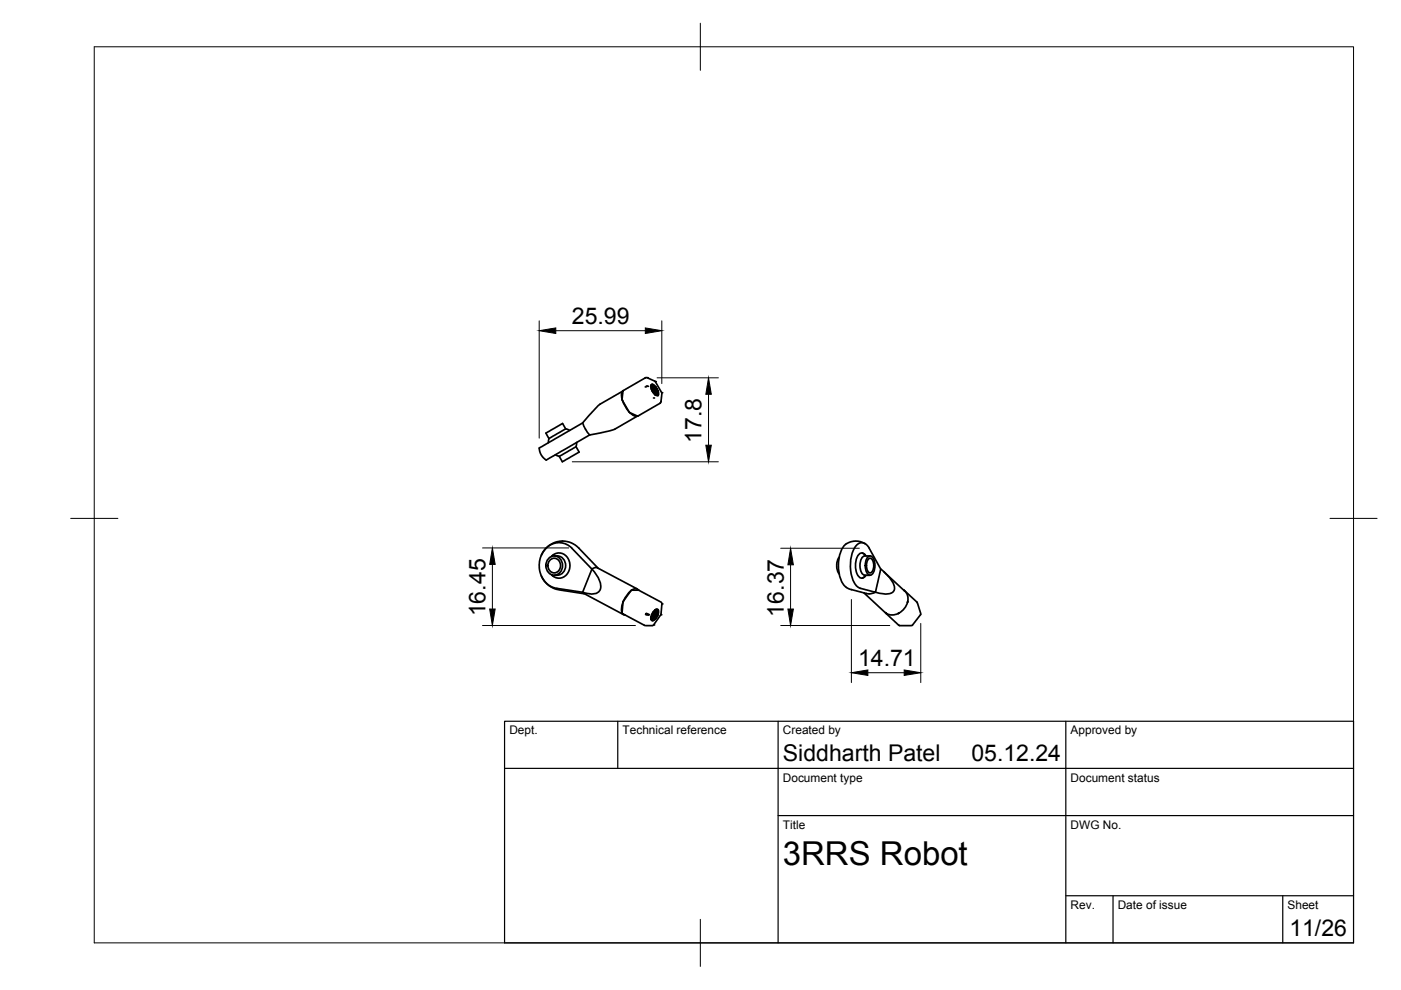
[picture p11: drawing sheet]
<svg xmlns="http://www.w3.org/2000/svg" width="297mm" height="210mm" viewBox="0 0 297 210" stroke-linecap="round" stroke-linejoin="round" font-family="sans-serif">
<!-- layer: Visible -->
<g fill="none" stroke="#000" stroke-width=".36">
<path d="M116.4 93l-.1 .9M117.7 96.4l.9 .4M118.6 96.8l3.5-2.1 .7 1.2-3.6 2zM119.9 90.9l-3.5 2.1M119.9 90.9l-.6-1.1-.3 .2-3.3 1.8 .7 1.2M119.9 90.9l.9 .4M122.3 93.8l-.2 .9M123.5 89.7l-9.1 5.3a2.9 2.9 0 0 0 1.4 2.5l9.2-5.3M131.9 84.6v.1M131.9 84.7a6.9 6.9 0 0 0 1.5 2.6M131.9 84.9h.1M132 84.9l1.5 2.6"/>
<path d="M132.1 82.9a1.55 1.55 0 0 0-.2 1.7M132.1 82.9l-5 2.9-3.6 3.9M132.1 82.9h.1M132.1 82.9l-.2 1.7M132.1 82.8v.1M133.5 87.5h.1M133.5 87.5l1.6 .7M133.5 87.5l.4 .3a1.3 1.3 0 0 0 1.2 .4M135.1 88.2l-5 2.9-5.1 1.1-.9-1.2-.6-1.3M135.1 88.2h.1M136.8 80.1h.1M136.8 80.1h.4l1.7 .7 1.4 2.5-.2 1.9-.2 .3"/>
<path d="M136.8 80.1l-4.7 2.7M138 81.8a3.1 3.1 0 0 1 .9 1.9M138 82.2l.6 1.2M138 81.7l.2 .9 .7 1.1a2.24 2.24 0 0 0-.9-1.9M138 81.7a2.27 2.27 0 0 1 1 2M138 81.7l.4-.2 .6 .4M138.1 82.5l.4 .7M138.1 81.9l.8 1.4M138.1 81.5a1.82 1.82 0 0 1 1.1 2.2M138.2 82.6l.2 .5M138.3 81.5a3.3 3.3 0 0 1 1 2M138.5 81.7l.8 1.4"/>
<path d="M139 82l.2 .2a1.59 1.59 0 0 1 .3 1.7l-.6-.2a.47 .47 0 0 0 .6-.2 .47 .47 0 0 0-.1-.6zM139.9 85.5l-4.7 2.7M139.9 85.5h.1M114.8 117.7a4.8 4.8 0 0 1 7.9-1.5l4.1 4.3M116.3 118.5a1.81 1.81 0 0 1 2.3-.3 1.81 1.81 0 0 1 .6 2.3 1.76 1.76 0 0 1-2 1.4 1.76 1.76 0 0 1-1.5-2l.1-.5zM116.7 118.7a1.49 1.49 0 0 1 2 .5 1.49 1.49 0 0 1-.4 2 1.49 1.49 0 0 1-2-.5 1.49 1.49 0 0 1 .4-2zM116.9 118a2.26 2.26 0 0 1 2.5-.6 2.26 2.26 0 0 1 1.4 2.2 2.34 2.34 0 0 1-1.1 2.6 2.34 2.34 0 0 1-2.8-.3M117.3 117.7l-.3 .3M117.5 117.9a2.08 2.08 0 0 1 2.4 2 2.08 2.08 0 0 1-2.4 2.1M122.7 116.2h.1M177.9 118.1a3.3 3.3 0 0 0 0 3.6M182.8 117.3l.8 .6"/>
<path d="M183.4 115.3a3.6 3.6 0 0 0-5.5 2.9 7.6 7.6 0 0 0 1.1 6l.7 .5 .8 .3M183.5 117.7a.96 .96 0 0 0-1.1-.4 .96 .96 0 0 0-.7 .8 4.2 4.2 0 0 0 .5 4.3 .82 .82 0 0 0 1.3-.3M184.2 118l.3-.1a2.21 2.21 0 0 1 1 2.7 1.15 1.15 0 0 1-1.3 1.3 3 3 0 0 1 0-3.9zM184.2 118.4h.3a1.82 1.82 0 0 1 .6 2.4l-.4 .6-.2 .1a1.82 1.82 0 0 1-.6-2.5zM184.5 117.9h-1.1a2.21 2.21 0 0 0-1 2.7 1.42 1.42 0 0 0 1 1.4h1.1M114.8 122.1a4.9 4.9 0 0 0 3.8 3l5.3 .8M117 121.9l.3 .3M118.1 124.7a5 5 0 0 1-3.1-7.4 3.9 3.9 0 0 1 6.3-1l4.2 4.4-2 4.9-5.4-.9M126.7 120.4l8.4 4.5M126.7 120.4h-.6l-.6 .3a5.2 5.2 0 0 1 1.8 4.3 2.29 2.29 0 0 1-3 .8l-.8-.2 .3 .2 8.4 4.5M131.9 130h.1M131.9 130l4.7 2.6h1.7"/>
<path d="M132 130.1l.5 .3M132.1 127.7h.1M132.1 127.7l-.2 2.3M132.1 127.7l-.3 1.1 .1 1.2M132.1 127.5v.2M132.2 127.5h-.1M133.8 125.2l-.9 1-.7 1.3M133.9 125.1l-1.7 2.4M135.4 125.1h.1M135.4 125.1a.98 .98 0 0 0-1.5 0h1.5M135.4 125.1l4.9 2.7-.2 2.5-1.5 2.2-.3 .1M138.6 129.6l-.5 .8"/>
<path d="M138.9 129.3l-.3 .9-.6 .7M138.9 129.5l-.6 1.2M139 129.3a.45 .45 0 0 1 .6 0 .45 .45 0 0 1 0 .6l-.1 .4M139 129.3a2.23 2.23 0 0 1-1 1.7M139 129.3a1.66 1.66 0 0 0-.8 2.3 1.57 1.57 0 0 0 1.3-1.3M139 129.2a2.24 2.24 0 0 1-1 1.9M139.3 129.2a1.9 1.9 0 0 1-1.3 2.1 1.74 1.74 0 0 0 1.3-2.1l-.3 .1M139.3 129.7l-.6 1.2M139.3 129.4a3 3 0 0 1-1 1.8M139.5 130.3a2.33 2.33 0 0 1-1.1 1.3M182.5 124.7a3.5 3.5 0 0 1-2-2.9 7.1 7.1 0 0 1 1.4-6.4 1.58 1.58 0 0 1 2.4 .9l2.4 4.4-1.1 4.9-3.1-.9M183.2 125.7l.1 .1"/>
<path d="M183.2 125.8l4.6 4.2M183.6 122l-.8 .6M186.8 120.7l1.8 1.8a2.62 2.62 0 0 1 .9 2.9 2.72 2.72 0 0 1-3 .4l-.9-.2-1 .3h-.7l-3.4-.9M187.4 121.3l4.4 4M187.8 130h.1M187.8 130l.2 .1M187.8 130l.1 .1M187.8 130l2.7 2.6M187.9 130.1h.1M188 130.1a2.5 2.5 0 0 0 2.4 0M190.4 130.1h.1M190.6 132.5h.1"/>
<path d="M190.6 130l-.2 .1M190.7 130l-.3 .1M191.6 125.1l.1 .1M191.7 125.2l2.7 2.5 .8 2.5-1.8 2.4h-2.9M191.9 125.3a2.24 2.24 0 0 1 .6 2.2M192.4 127.7h.1M192.4 127.7l-.6 1.3-1.1 1M192.4 127.5h.1M192.5 127.5l-.1 .2M194.4 127.7h.1"/>
</g>
<g fill="#000">
<circle cx="136.8" cy="82" r=".18"/>
<circle cx="137" cy="81.8" r=".18"/>
<circle cx="137.2" cy="80.1" r=".18"/>
<circle cx="137.3" cy="81.9" r=".18"/>
<circle cx="138.6" cy="84.4" r=".18"/>
<circle cx="138.9" cy="80.9" r=".18"/>
<circle cx="140.3" cy="83.3" r=".18"/>
<circle cx="136.9" cy="130.3" r=".18"/>
<circle cx="136.9" cy="130.1" r=".18"/>
<circle cx="137" cy="130.1" r=".18"/>
<circle cx="137" cy="130.3" r=".18"/>
<circle cx="137.3" cy="130.3" r=".18"/>
<circle cx="137.4" cy="130.3" r=".18"/>
<circle cx="138.6" cy="132.5" r=".18"/>
<circle cx="140.1" cy="130.3" r=".18"/>
<circle cx="140.3" cy="128.1" r=".18"/>
</g>
<!-- layer: BORDER -->
<path d="M20 9.9h267v190h-267zM148.5 4.9v10M15 109.9h10M282 109.9h10M148.5 194.9v10" fill="none" stroke="#000" stroke-width=".21"/>
<!-- layer: TITLEBLOCK -->
<path d="M107 152.9h180v47h-180zM131 152.9v10M165 152.9v47M226 152.9v47M107 162.9h180M165 172.9h122M226 189.9h61M236 189.9v10M272 189.9v10" fill="none" stroke="#000" stroke-width=".25"/>
<!-- layer: FD_Dimensions -->
<g fill="none" stroke="#000" stroke-width=".21">
<path d="M114.3 68v24.9M117.8 70.1h19M140.3 68v13.3M121.3 97.9h31M139.3 80.1h13M150.2 83.6v10.8M102.3 116.2h18.3M104.4 119.7v9.4M165.5 116.2h16.7M167.6 119.8v9.3M102.3 132.6h32.4M165.5 132.6h23.2"/>
<path d="M180.5 127.1v17.6M195.2 132.2v12.5M184 142.6h7.7"/>
</g>
<path d="M114.3 70.1l3.5-.6v1.2zM136.8 69.5l3.5 .6-3.5 .6zM149.6 94.4h1.2l-.6 3.5zM150.2 80.1l.6 3.5h-1.2zM104.4 116.2l.6 3.5h-1.2zM167.6 116.2l.6 3.6h-1.2zM103.8 129.1h1.2l-.6 3.5zM167 129.1h1.2l-.6 3.5zM180.5 142.6l3.5-.6v1.2zM191.7 142l3.5 .6-3.5 .6z" fill="#000" stroke="#000" stroke-width=".21"/>
<text font-size="7" x="166" y="183.4">3RRS Robot</text>
<g font-size="4.9">
<text x="121.2" y="68.7">25.99</text>
<text x="148.8" y="93.9" transform="rotate(-90 148.8 93.9)">17.8</text>
<text x="102.9" y="130.7" transform="rotate(-90 102.9 130.7)">16.45</text>
<text x="166.2" y="130.7" transform="rotate(-90 166.2 130.7)">16.37</text>
<text x="181.9" y="141.2">14.71</text>
<text x="166" y="161.4">Siddharth Patel</text>
<text x="206" y="161.4">05.12.24</text>
<text x="273.4" y="198.6">11/26</text>
</g>
<g font-size="2.5">
<text x="108" y="155.7">Dept.</text>
<text x="132" y="155.7">Technical reference</text>
<text x="166" y="155.7">Created by</text>
<text x="227" y="155.7">Approved by</text>
<text x="166" y="165.7">Document type</text>
<text x="227" y="165.7">Document status</text>
<text x="166" y="175.7">Title</text>
<text x="227" y="175.7">DWG No.</text>
<text x="227" y="192.7">Rev.</text>
<text x="237" y="192.7">Date of issue</text>
<text x="273" y="192.7">Sheet</text>
</g>
</svg>
